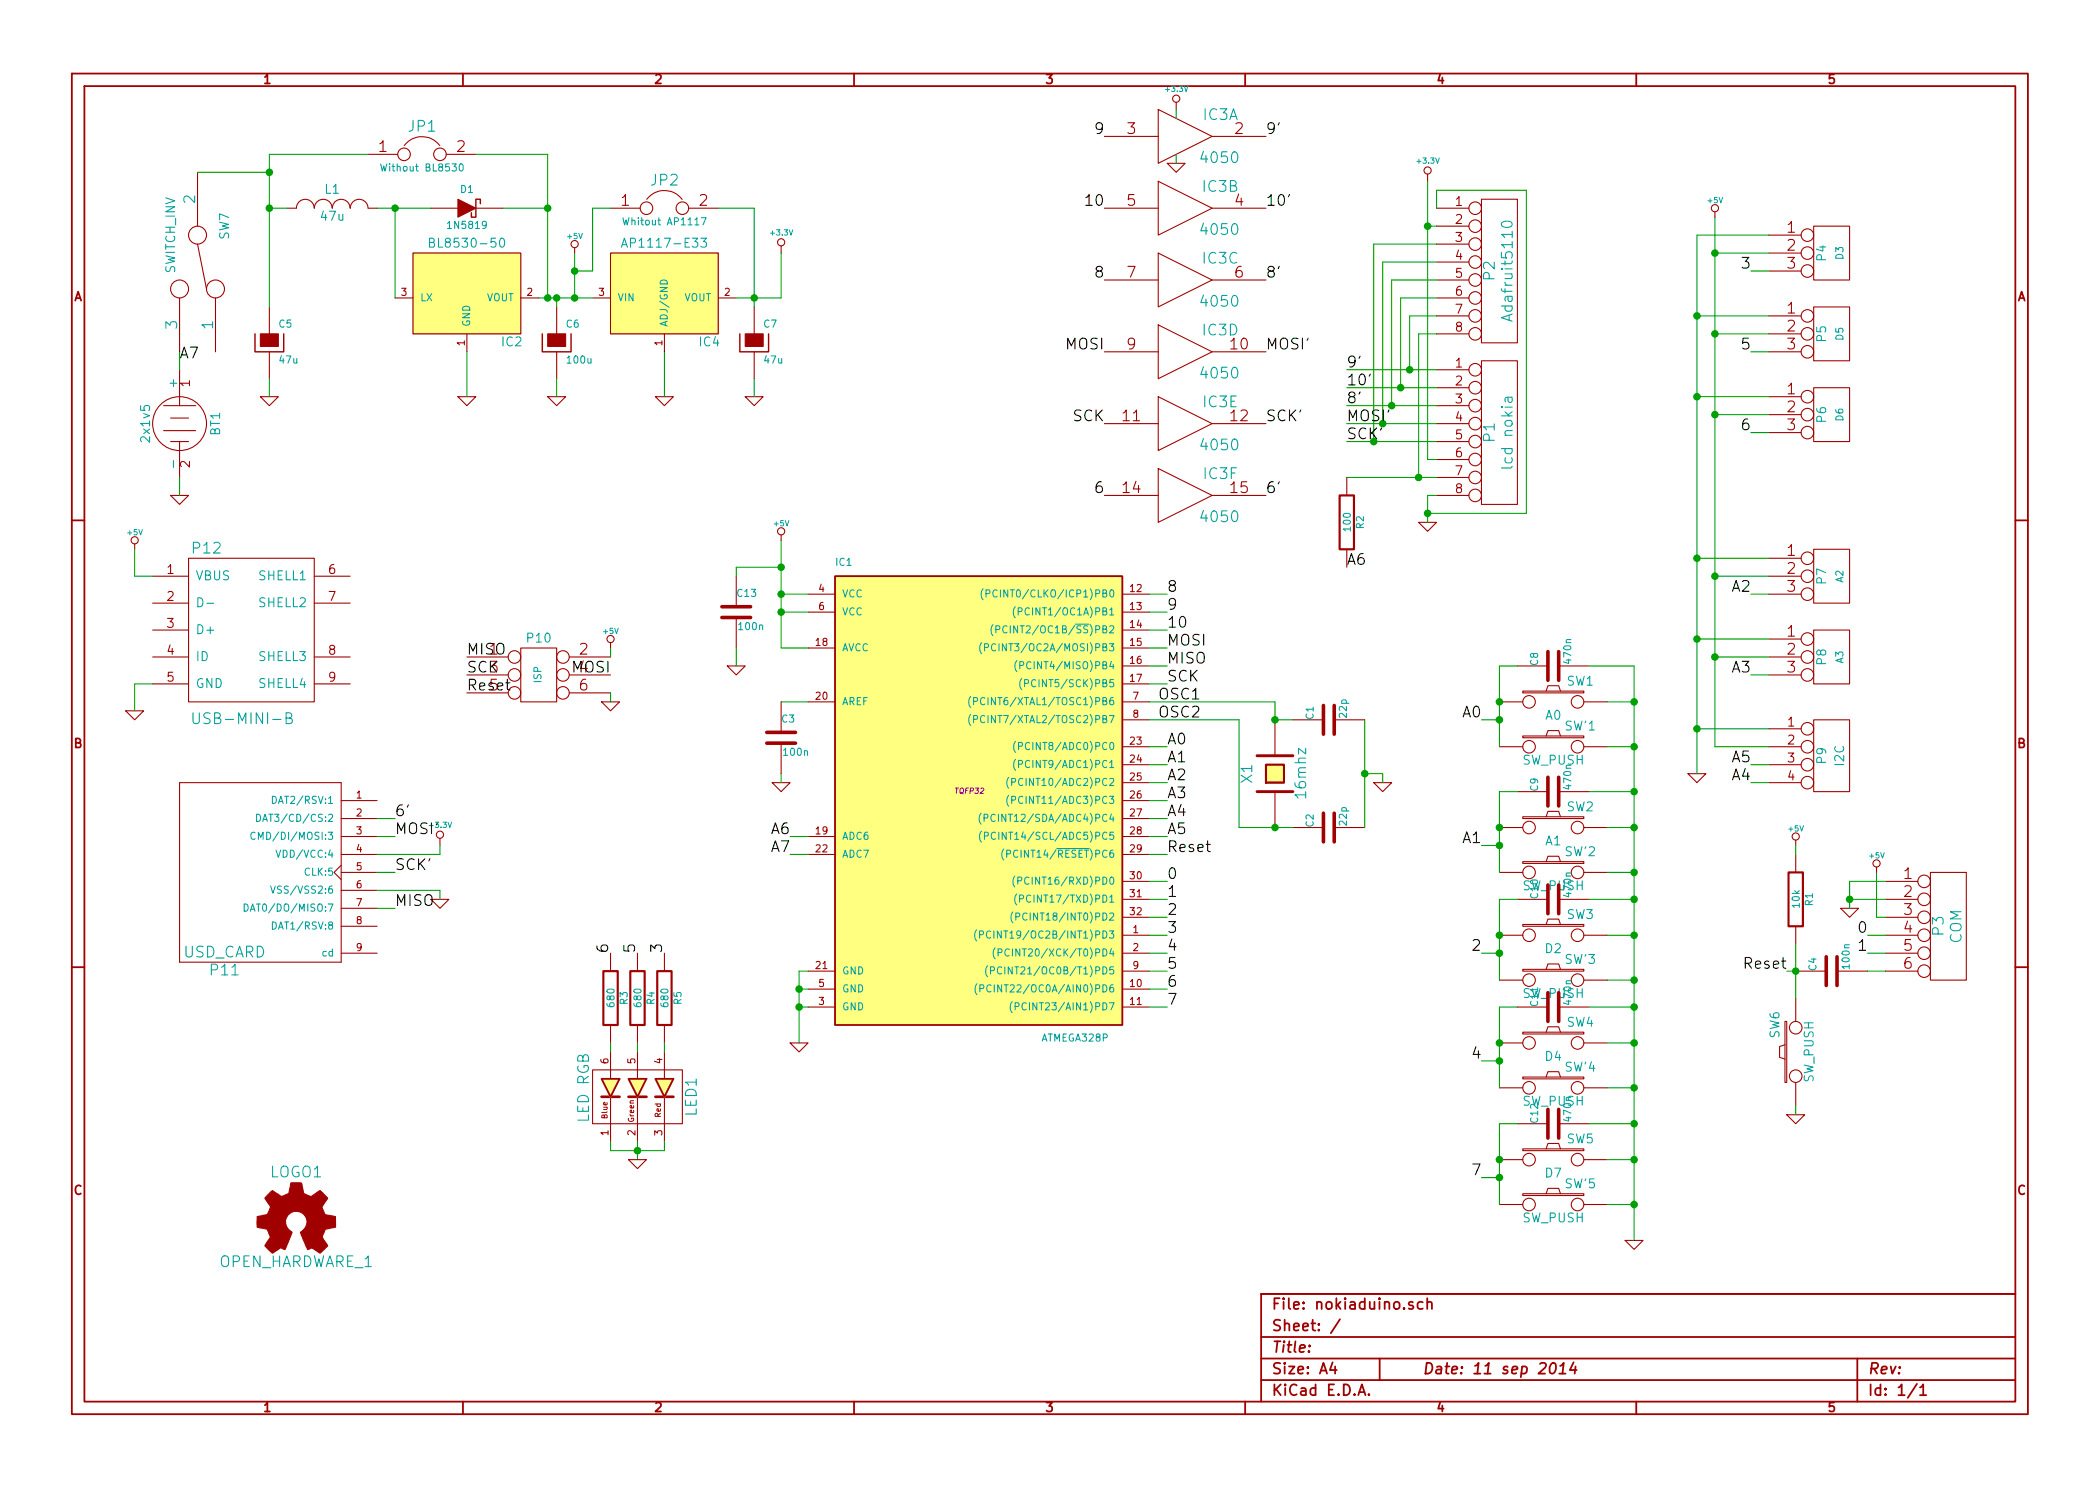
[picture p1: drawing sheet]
EESchema Schematic File Version 2
LIBS:power
LIBS:device
LIBS:transistors
LIBS:conn
LIBS:linear
LIBS:regul
LIBS:74xx
LIBS:cmos4000
LIBS:adc-dac
LIBS:memory
LIBS:xilinx
LIBS:special
LIBS:microcontrollers
LIBS:dsp
LIBS:microchip
LIBS:analog_switches
LIBS:motorola
LIBS:texas
LIBS:intel
LIBS:audio
LIBS:interface
LIBS:digital-audio
LIBS:philips
LIBS:display
LIBS:cypress
LIBS:siliconi
LIBS:opto
LIBS:atmel
LIBS:contrib
LIBS:valves
LIBS:_LaurentPerso
LIBS:logo
LIBS:nokiaduino-cache
EELAYER 27 0
EELAYER END
$Descr A4 11693 8268
encoding utf-8
Sheet 1 1
Title ""
Date "11 sep 2014"
Rev ""
Comp ""
Comment1 ""
Comment2 ""
Comment3 ""
Comment4 ""
$EndDescr
$Comp
L ATMEGA328P-A IC1
U 1 1
P 5400 4400
F 0 "IC1" H 4650 5650 40  0000 L BNN
F 1 "ATMEGA328P" H 5800 3000 40  0000 L BNN
F 2 "TQFP32" H 5400 4400 30  0000 C CIN
F 3 "" H 5400 4400 60  0000 C CNN
	1    5400 4400
	1    0    0    -1  
$EndComp
$Comp
L CONN_8 P1
U 1 1
P 8350 2400
F 0 "P1" V 8300 2400 60  0000 C CNN
F 1 "lcd nokia" V 8400 2400 60  0000 C CNN
F 2 "" H 8350 2400 60  0000 C CNN
F 3 "" H 8350 2400 60  0000 C CNN
	1    8350 2400
	1    0    0    -1  
$EndComp
$Comp
L SW_PUSH SW1
U 1 1
P 8650 3900
F 0 "SW1" H 8800 4010 50  0000 C CNN
F 1 "A0" H 8650 3820 50  0000 C CNN
F 2 "~" H 8650 3900 60  0000 C CNN
F 3 "~" H 8650 3900 60  0000 C CNN
	1    8650 3900
	1    0    0    -1  
$EndComp
$Comp
L SW_PUSH SW2
U 1 1
P 8650 4600
F 0 "SW2" H 8800 4710 50  0000 C CNN
F 1 "A1" H 8650 4520 50  0000 C CNN
F 2 "~" H 8650 4600 60  0000 C CNN
F 3 "~" H 8650 4600 60  0000 C CNN
	1    8650 4600
	1    0    0    -1  
$EndComp
$Comp
L SW_PUSH SW3
U 1 1
P 8650 5200
F 0 "SW3" H 8800 5310 50  0000 C CNN
F 1 "D2" H 8650 5120 50  0000 C CNN
F 2 "~" H 8650 5200 60  0000 C CNN
F 3 "~" H 8650 5200 60  0000 C CNN
	1    8650 5200
	1    0    0    -1  
$EndComp
$Comp
L SW_PUSH SW4
U 1 1
P 8650 5800
F 0 "SW4" H 8800 5910 50  0000 C CNN
F 1 "D4" H 8650 5720 50  0000 C CNN
F 2 "~" H 8650 5800 60  0000 C CNN
F 3 "~" H 8650 5800 60  0000 C CNN
	1    8650 5800
	1    0    0    -1  
$EndComp
$Comp
L SW_PUSH SW5
U 1 1
P 8650 6450
F 0 "SW5" H 8800 6560 50  0000 C CNN
F 1 "D7" H 8650 6370 50  0000 C CNN
F 2 "~" H 8650 6450 60  0000 C CNN
F 3 "~" H 8650 6450 60  0000 C CNN
	1    8650 6450
	1    0    0    -1  
$EndComp
$Comp
L SW_PUSH SW'1
U 1 1
P 8650 4150
F 0 "SW'1" H 8800 4260 50  0000 C CNN
F 1 "SW_PUSH" H 8650 4070 50  0000 C CNN
F 2 "~" H 8650 4150 60  0000 C CNN
F 3 "~" H 8650 4150 60  0000 C CNN
	1    8650 4150
	1    0    0    -1  
$EndComp
$Comp
L SW_PUSH SW'2
U 1 1
P 8650 4850
F 0 "SW'2" H 8800 4960 50  0000 C CNN
F 1 "SW_PUSH" H 8650 4770 50  0000 C CNN
F 2 "~" H 8650 4850 60  0000 C CNN
F 3 "~" H 8650 4850 60  0000 C CNN
	1    8650 4850
	1    0    0    -1  
$EndComp
$Comp
L SW_PUSH SW'3
U 1 1
P 8650 5450
F 0 "SW'3" H 8800 5560 50  0000 C CNN
F 1 "SW_PUSH" H 8650 5370 50  0000 C CNN
F 2 "~" H 8650 5450 60  0000 C CNN
F 3 "~" H 8650 5450 60  0000 C CNN
	1    8650 5450
	1    0    0    -1  
$EndComp
$Comp
L SW_PUSH SW'4
U 1 1
P 8650 6050
F 0 "SW'4" H 8800 6160 50  0000 C CNN
F 1 "SW_PUSH" H 8650 5970 50  0000 C CNN
F 2 "~" H 8650 6050 60  0000 C CNN
F 3 "~" H 8650 6050 60  0000 C CNN
	1    8650 6050
	1    0    0    -1  
$EndComp
$Comp
L SW_PUSH SW'5
U 1 1
P 8650 6700
F 0 "SW'5" H 8800 6810 50  0000 C CNN
F 1 "SW_PUSH" H 8650 6620 50  0000 C CNN
F 2 "~" H 8650 6700 60  0000 C CNN
F 3 "~" H 8650 6700 60  0000 C CNN
	1    8650 6700
	1    0    0    -1  
$EndComp
$Comp
L GND #PWR01
U 1 1
P 4450 5800
F 0 "#PWR01" H 4450 5800 30  0001 C CNN
F 1 "GND" H 4450 5730 30  0001 C CNN
F 2 "" H 4450 5800 60  0000 C CNN
F 3 "" H 4450 5800 60  0000 C CNN
	1    4450 5800
	1    0    0    -1  
$EndComp
$Comp
L GND #PWR02
U 1 1
P 9100 6900
F 0 "#PWR02" H 9100 6900 30  0001 C CNN
F 1 "GND" H 9100 6830 30  0001 C CNN
F 2 "" H 9100 6900 60  0000 C CNN
F 3 "" H 9100 6900 60  0000 C CNN
	1    9100 6900
	1    0    0    -1  
$EndComp
$Comp
L GND #PWR03
U 1 1
P 7950 2900
F 0 "#PWR03" H 7950 2900 30  0001 C CNN
F 1 "GND" H 7950 2830 30  0001 C CNN
F 2 "" H 7950 2900 60  0000 C CNN
F 3 "" H 7950 2900 60  0000 C CNN
	1    7950 2900
	1    0    0    -1  
$EndComp
$Comp
L BL8530 IC2
U 1 1
P 2600 1650
F 0 "IC2" H 2850 1400 50  0000 C CNN
F 1 "BL8530-50" H 2600 1950 50  0000 C CNN
F 2 "~" H 2600 1650 60  0000 C CNN
F 3 "~" H 2600 1650 60  0000 C CNN
	1    2600 1650
	1    0    0    -1  
$EndComp
$Comp
L CRYSTAL X1
U 1 1
P 7100 4300
F 0 "X1" H 7100 4450 60  0000 C CNN
F 1 "16mhz" H 7100 4150 60  0000 C CNN
F 2 "~" H 7100 4300 60  0000 C CNN
F 3 "~" H 7100 4300 60  0000 C CNN
	1    7100 4300
	0    -1   -1   0   
$EndComp
$Comp
L C C1
U 1 1
P 7400 4000
F 0 "C1" H 7400 4100 40  0000 L CNN
F 1 "22p" H 7406 3915 40  0000 L CNN
F 2 "~" H 7438 3850 30  0000 C CNN
F 3 "~" H 7400 4000 60  0000 C CNN
	1    7400 4000
	0    -1   -1   0   
$EndComp
$Comp
L C C2
U 1 1
P 7400 4600
F 0 "C2" H 7400 4700 40  0000 L CNN
F 1 "22p" H 7406 4515 40  0000 L CNN
F 2 "~" H 7438 4450 30  0000 C CNN
F 3 "~" H 7400 4600 60  0000 C CNN
	1    7400 4600
	0    -1   -1   0   
$EndComp
$Comp
L GND #PWR04
U 1 1
P 7700 4350
F 0 "#PWR04" H 7700 4350 30  0001 C CNN
F 1 "GND" H 7700 4280 30  0001 C CNN
F 2 "" H 7700 4350 60  0000 C CNN
F 3 "" H 7700 4350 60  0000 C CNN
	1    7700 4350
	1    0    0    -1  
$EndComp
Text Label 6450 3900 0    60   ~ 0
OSC1
Text Label 6450 4000 0    60   ~ 0
OSC2
Text Label 6500 5000 0    60   ~ 0
1
Text Label 6500 5100 0    60   ~ 0
2
Text Label 6500 5200 0    60   ~ 0
3
Text Label 6500 5300 0    60   ~ 0
4
Text Label 6500 5400 0    60   ~ 0
5
Text Label 6500 5500 0    60   ~ 0
6
Text Label 6500 5600 0    60   ~ 0
7
Text Label 6500 4900 0    60   ~ 0
0
Text Label 6500 4750 0    60   ~ 0
Reset
Text Label 6500 4150 0    60   ~ 0
A0
Text Label 6500 4250 0    60   ~ 0
A1
Text Label 6500 4350 0    60   ~ 0
A2
Text Label 6500 4450 0    60   ~ 0
A3
Text Label 6500 4550 0    60   ~ 0
A4
Text Label 6500 4650 0    60   ~ 0
A5
Text Label 4400 4650 2    60   ~ 0
A6
Text Label 4400 4750 2    60   ~ 0
A7
Text Label 6500 3300 0    60   ~ 0
8
Text Label 6500 3400 0    60   ~ 0
9
Text Label 6500 3600 0    60   ~ 0
MOSI
Text Label 6500 3700 0    60   ~ 0
MISO
Text Label 6500 3800 0    60   ~ 0
SCK
Text Label 6500 3500 0    60   ~ 0
10
$Comp
L CONN_8 P2
U 1 1
P 8350 1500
F 0 "P2" V 8300 1500 60  0000 C CNN
F 1 "Adafruit5110" V 8400 1500 60  0000 C CNN
F 2 "" H 8350 1500 60  0000 C CNN
F 3 "" H 8350 1500 60  0000 C CNN
	1    8350 1500
	1    0    0    -1  
$EndComp
$Comp
L +3.3V #PWR05
U 1 1
P 7950 1000
F 0 "#PWR05" H 7950 960 30  0001 C CNN
F 1 "+3.3V" H 7950 1110 30  0000 C CNN
F 2 "" H 7950 1000 60  0000 C CNN
F 3 "" H 7950 1000 60  0000 C CNN
	1    7950 1000
	1    0    0    -1  
$EndComp
Text Label 8250 4000 2    60   ~ 0
A0
Text Label 8250 4700 2    60   ~ 0
A1
Text Label 8250 5300 2    60   ~ 0
2
Text Label 8250 5900 2    60   ~ 0
4
Text Label 8250 6550 2    60   ~ 0
7
$Comp
L C C3
U 1 1
P 4350 4100
F 0 "C3" H 4350 4200 40  0000 L CNN
F 1 "100n" H 4356 4015 40  0000 L CNN
F 2 "~" H 4388 3950 30  0000 C CNN
F 3 "~" H 4350 4100 60  0000 C CNN
	1    4350 4100
	1    0    0    -1  
$EndComp
$Comp
L GND #PWR06
U 1 1
P 4350 4350
F 0 "#PWR06" H 4350 4350 30  0001 C CNN
F 1 "GND" H 4350 4280 30  0001 C CNN
F 2 "" H 4350 4350 60  0000 C CNN
F 3 "" H 4350 4350 60  0000 C CNN
	1    4350 4350
	1    0    0    -1  
$EndComp
$Comp
L CONN_3 P4
U 1 1
P 10200 1400
F 0 "P4" V 10150 1400 50  0000 C CNN
F 1 "D3" V 10250 1400 40  0000 C CNN
F 2 "" H 10200 1400 60  0000 C CNN
F 3 "" H 10200 1400 60  0000 C CNN
	1    10200 1400
	1    0    0    -1  
$EndComp
$Comp
L CONN_3 P5
U 1 1
P 10200 1850
F 0 "P5" V 10150 1850 50  0000 C CNN
F 1 "D5" V 10250 1850 40  0000 C CNN
F 2 "" H 10200 1850 60  0000 C CNN
F 3 "" H 10200 1850 60  0000 C CNN
	1    10200 1850
	1    0    0    -1  
$EndComp
$Comp
L CONN_3 P6
U 1 1
P 10200 2300
F 0 "P6" V 10150 2300 50  0000 C CNN
F 1 "D6" V 10250 2300 40  0000 C CNN
F 2 "" H 10200 2300 60  0000 C CNN
F 3 "" H 10200 2300 60  0000 C CNN
	1    10200 2300
	1    0    0    -1  
$EndComp
$Comp
L CONN_3 P7
U 1 1
P 10200 3200
F 0 "P7" V 10150 3200 50  0000 C CNN
F 1 "A2" V 10250 3200 40  0000 C CNN
F 2 "" H 10200 3200 60  0000 C CNN
F 3 "" H 10200 3200 60  0000 C CNN
	1    10200 3200
	1    0    0    -1  
$EndComp
$Comp
L CONN_3 P8
U 1 1
P 10200 3650
F 0 "P8" V 10150 3650 50  0000 C CNN
F 1 "A3" V 10250 3650 40  0000 C CNN
F 2 "" H 10200 3650 60  0000 C CNN
F 3 "" H 10200 3650 60  0000 C CNN
	1    10200 3650
	1    0    0    -1  
$EndComp
$Comp
L CONN_4 P9
U 1 1
P 10200 4200
F 0 "P9" V 10150 4200 50  0000 C CNN
F 1 "I2C" V 10250 4200 50  0000 C CNN
F 2 "" H 10200 4200 60  0000 C CNN
F 3 "" H 10200 4200 60  0000 C CNN
	1    10200 4200
	1    0    0    -1  
$EndComp
$Comp
L CONN_6 P3
U 1 1
P 10850 5150
F 0 "P3" V 10800 5150 60  0000 C CNN
F 1 "COM" V 10900 5150 60  0000 C CNN
F 2 "" H 10850 5150 60  0000 C CNN
F 3 "" H 10850 5150 60  0000 C CNN
	1    10850 5150
	1    0    0    -1  
$EndComp
Text Label 9750 4250 2    60   ~ 0
A5
Text Label 9750 4350 2    60   ~ 0
A4
$Comp
L GND #PWR07
U 1 1
P 10300 5050
F 0 "#PWR07" H 10300 5050 30  0001 C CNN
F 1 "GND" H 10300 4980 30  0001 C CNN
F 2 "" H 10300 5050 60  0000 C CNN
F 3 "" H 10300 5050 60  0000 C CNN
	1    10300 5050
	1    0    0    -1  
$EndComp
Text Label 10400 5200 2    60   ~ 0
0
Text Label 10400 5300 2    60   ~ 0
1
$Comp
L C C4
U 1 1
P 10200 5400
F 0 "C4" H 10200 5500 40  0000 L CNN
F 1 "100n" H 10206 5315 40  0000 L CNN
F 2 "~" H 10238 5250 30  0000 C CNN
F 3 "~" H 10200 5400 60  0000 C CNN
	1    10200 5400
	0    -1   -1   0   
$EndComp
Text Label 9950 5400 2    60   ~ 0
Reset
Text Label 9750 1500 2    60   ~ 0
3
Text Label 9750 1950 2    60   ~ 0
5
Text Label 9750 2400 2    60   ~ 0
6
Text Label 9750 3300 2    60   ~ 0
A2
Text Label 9750 3750 2    60   ~ 0
A3
$Comp
L GND #PWR08
U 1 1
P 9450 4300
F 0 "#PWR08" H 9450 4300 30  0001 C CNN
F 1 "GND" H 9450 4230 30  0001 C CNN
F 2 "" H 9450 4300 60  0000 C CNN
F 3 "" H 9450 4300 60  0000 C CNN
	1    9450 4300
	1    0    0    -1  
$EndComp
Wire Wire Line
	8950 3900 9100 3900
Wire Wire Line
	9100 3700 9100 6900
Wire Wire Line
	8950 6700 9100 6700
Connection ~ 9100 6700
Wire Wire Line
	8950 6450 9100 6450
Connection ~ 9100 6450
Wire Wire Line
	8950 6050 9100 6050
Connection ~ 9100 6050
Wire Wire Line
	8950 5800 9100 5800
Connection ~ 9100 5800
Wire Wire Line
	8950 5450 9100 5450
Connection ~ 9100 5450
Wire Wire Line
	8950 5200 9100 5200
Connection ~ 9100 5200
Wire Wire Line
	8950 4850 9100 4850
Connection ~ 9100 4850
Wire Wire Line
	8950 4600 9100 4600
Connection ~ 9100 4600
Wire Wire Line
	8950 4150 9100 4150
Connection ~ 9100 4150
Wire Wire Line
	8350 3700 8350 4150
Wire Wire Line
	8350 4400 8350 4850
Wire Wire Line
	8350 5000 8350 5450
Wire Wire Line
	8350 5600 8350 6050
Wire Wire Line
	8350 6250 8350 6700
Wire Wire Line
	8250 4000 8350 4000
Connection ~ 8350 4000
Wire Wire Line
	8250 4700 8350 4700
Connection ~ 8350 4700
Wire Wire Line
	8350 5300 8250 5300
Connection ~ 8350 5300
Wire Wire Line
	8350 5900 8250 5900
Connection ~ 8350 5900
Wire Wire Line
	8350 6550 8250 6550
Connection ~ 8350 6550
Wire Wire Line
	8000 2750 7950 2750
Wire Wire Line
	7950 2750 7950 2900
Wire Wire Line
	4450 5600 4500 5600
Wire Wire Line
	4450 5400 4450 5800
Wire Wire Line
	7200 4000 7100 4000
Wire Wire Line
	7100 4000 7100 3900
Wire Wire Line
	6400 4000 6900 4000
Wire Wire Line
	6900 4000 6900 4600
Wire Wire Line
	6900 4600 7200 4600
Connection ~ 7100 4600
Wire Wire Line
	7600 4000 7600 4600
Wire Wire Line
	7700 4350 7700 4300
Wire Wire Line
	7700 4300 7600 4300
Connection ~ 7600 4300
Wire Wire Line
	7100 3900 6400 3900
Wire Wire Line
	6400 4900 6500 4900
Wire Wire Line
	6400 5000 6500 5000
Wire Wire Line
	6400 5100 6500 5100
Wire Wire Line
	6400 5200 6500 5200
Wire Wire Line
	6400 5300 6500 5300
Wire Wire Line
	6400 5400 6500 5400
Wire Wire Line
	6400 5500 6500 5500
Wire Wire Line
	6400 5600 6500 5600
Wire Wire Line
	6400 4150 6500 4150
Wire Wire Line
	6400 4250 6500 4250
Wire Wire Line
	6400 4350 6500 4350
Wire Wire Line
	6400 4450 6500 4450
Wire Wire Line
	6400 4550 6500 4550
Wire Wire Line
	6400 4650 6500 4650
Wire Wire Line
	4500 4650 4400 4650
Wire Wire Line
	4500 4750 4400 4750
Wire Wire Line
	6400 4750 6500 4750
Wire Wire Line
	4450 5400 4500 5400
Connection ~ 4450 5600
Wire Wire Line
	4500 5500 4450 5500
Connection ~ 4450 5500
Wire Wire Line
	6400 3300 6500 3300
Wire Wire Line
	6400 3400 6500 3400
Wire Wire Line
	6400 3500 6500 3500
Wire Wire Line
	6400 3600 6500 3600
Wire Wire Line
	6400 3700 6500 3700
Wire Wire Line
	6400 3800 6500 3800
Wire Wire Line
	7950 2550 8000 2550
Wire Wire Line
	7950 1000 7950 2550
Wire Wire Line
	8000 1150 8000 1050
Wire Wire Line
	8000 1050 8500 1050
Wire Wire Line
	8500 1050 8500 2850
Wire Wire Line
	8500 2850 7950 2850
Connection ~ 7950 2850
Wire Wire Line
	8000 1250 7950 1250
Connection ~ 7950 1250
Wire Wire Line
	7500 2650 8000 2650
Wire Wire Line
	7900 2650 7900 1850
Wire Wire Line
	7900 1850 8000 1850
Wire Wire Line
	8000 1750 7850 1750
Wire Wire Line
	7850 1750 7850 2050
Wire Wire Line
	7500 2050 8000 2050
Wire Wire Line
	8000 1650 7800 1650
Wire Wire Line
	7800 1650 7800 2150
Wire Wire Line
	7500 2150 8000 2150
Wire Wire Line
	8000 1550 7750 1550
Wire Wire Line
	7750 1550 7750 2250
Wire Wire Line
	7500 2250 8000 2250
Wire Wire Line
	8000 1450 7700 1450
Wire Wire Line
	7700 1450 7700 2350
Wire Wire Line
	7500 2350 8000 2350
Wire Wire Line
	8000 1350 7650 1350
Wire Wire Line
	7650 1350 7650 2450
Wire Wire Line
	7500 2450 8000 2450
Connection ~ 7850 2050
Connection ~ 7800 2150
Connection ~ 7750 2250
Connection ~ 7700 2350
Connection ~ 7650 2450
Wire Wire Line
	4350 3600 4500 3600
Wire Wire Line
	4350 3000 4350 3600
Wire Wire Line
	4500 3400 4350 3400
Connection ~ 4350 3400
Wire Wire Line
	4500 3300 4350 3300
Connection ~ 4350 3300
Wire Wire Line
	4350 3900 4500 3900
Wire Wire Line
	4350 4300 4350 4350
Connection ~ 7100 4000
Wire Wire Line
	9850 4250 9750 4250
Wire Wire Line
	9850 4350 9750 4350
Wire Wire Line
	10300 4900 10300 5050
Wire Wire Line
	10300 4900 10500 4900
Wire Wire Line
	10500 5000 10300 5000
Connection ~ 10300 5000
Wire Wire Line
	10500 5100 10450 5100
Wire Wire Line
	10450 5100 10450 4850
Wire Wire Line
	10500 5200 10400 5200
Wire Wire Line
	10500 5300 10400 5300
Wire Wire Line
	9850 3750 9750 3750
Wire Wire Line
	9850 3300 9750 3300
Wire Wire Line
	9850 2400 9750 2400
Wire Wire Line
	9850 1950 9750 1950
Wire Wire Line
	9850 1500 9750 1500
Wire Wire Line
	9550 1200 9550 4150
Wire Wire Line
	9550 4150 9850 4150
Wire Wire Line
	9850 1400 9550 1400
Connection ~ 9550 1400
Wire Wire Line
	9850 1850 9550 1850
Connection ~ 9550 1850
Wire Wire Line
	9850 2300 9550 2300
Connection ~ 9550 2300
Wire Wire Line
	9850 3200 9550 3200
Connection ~ 9550 3200
Wire Wire Line
	9850 3650 9550 3650
Connection ~ 9550 3650
Wire Wire Line
	9450 1300 9450 4300
Wire Wire Line
	9450 1300 9850 1300
Wire Wire Line
	9850 1750 9450 1750
Connection ~ 9450 1750
Wire Wire Line
	9850 2200 9450 2200
Connection ~ 9450 2200
Wire Wire Line
	9850 3100 9450 3100
Connection ~ 9450 3100
Wire Wire Line
	9850 3550 9450 3550
Connection ~ 9450 3550
Wire Wire Line
	9850 4050 9450 4050
Connection ~ 9450 4050
Connection ~ 7900 2650
Text Label 7500 3150 0    60   ~ 0
A6
Text Label 7500 2450 0    60   ~ 0
SCK'
$Comp
L 4050 IC3
U 3 1
P 6600 1550
F 0 "IC3" H 6795 1665 60  0000 C CNN
F 1 "4050" H 6790 1425 60  0000 C CNN
F 2 "" H 6600 1550 60  0000 C CNN
F 3 "" H 6600 1550 60  0000 C CNN
	3    6600 1550
	1    0    0    -1  
$EndComp
$Comp
L 4050 IC3
U 2 1
P 6600 1150
F 0 "IC3" H 6795 1265 60  0000 C CNN
F 1 "4050" H 6790 1025 60  0000 C CNN
F 2 "" H 6600 1150 60  0000 C CNN
F 3 "" H 6600 1150 60  0000 C CNN
	2    6600 1150
	1    0    0    -1  
$EndComp
$Comp
L 4050 IC3
U 4 1
P 6600 1950
F 0 "IC3" H 6795 2065 60  0000 C CNN
F 1 "4050" H 6790 1825 60  0000 C CNN
F 2 "" H 6600 1950 60  0000 C CNN
F 3 "" H 6600 1950 60  0000 C CNN
	4    6600 1950
	1    0    0    -1  
$EndComp
$Comp
L 4050 IC3
U 1 1
P 6600 750
F 0 "IC3" H 6795 865 60  0000 C CNN
F 1 "4050" H 6790 625 60  0000 C CNN
F 2 "" H 6600 750 60  0000 C CNN
F 3 "" H 6600 750 60  0000 C CNN
	1    6600 750 
	1    0    0    -1  
$EndComp
$Comp
L 4050 IC3
U 5 1
P 6600 2350
F 0 "IC3" H 6795 2465 60  0000 C CNN
F 1 "4050" H 6790 2225 60  0000 C CNN
F 2 "" H 6600 2350 60  0000 C CNN
F 3 "" H 6600 2350 60  0000 C CNN
	5    6600 2350
	1    0    0    -1  
$EndComp
$Comp
L 4050 IC3
U 6 1
P 6600 2750
F 0 "IC3" H 6795 2865 60  0000 C CNN
F 1 "4050" H 6790 2625 60  0000 C CNN
F 2 "" H 6600 2750 60  0000 C CNN
F 3 "" H 6600 2750 60  0000 C CNN
	6    6600 2750
	1    0    0    -1  
$EndComp
Text Label 7500 2350 0    60   ~ 0
MOSI'
Text Label 7500 2250 0    60   ~ 0
8'
Text Label 7500 2150 0    60   ~ 0
10'
Text Label 7500 2050 0    60   ~ 0
9'
Text Label 7050 750  0    60   ~ 0
9'
Text Label 7050 1150 0    60   ~ 0
10'
Text Label 7050 1550 0    60   ~ 0
8'
Text Label 7050 1950 0    60   ~ 0
MOSI'
Text Label 7050 2350 0    60   ~ 0
SCK'
Text Label 6150 2350 2    60   ~ 0
SCK
Text Label 6150 1950 2    60   ~ 0
MOSI
Text Label 6150 1550 2    60   ~ 0
8
Text Label 6150 1150 2    60   ~ 0
10
Text Label 6150 750  2    60   ~ 0
9
$Comp
L BATTERY BT1
U 1 1
P 1000 2350
F 0 "BT1" H 1000 2550 50  0000 C CNN
F 1 "2x1v5" H 1000 2160 50  0000 C CNN
F 2 "~" H 1000 2350 60  0000 C CNN
F 3 "~" H 1000 2350 60  0000 C CNN
	1    1000 2350
	0    1    1    0   
$EndComp
$Comp
L GND #PWR09
U 1 1
P 1000 2750
F 0 "#PWR09" H 1000 2750 30  0001 C CNN
F 1 "GND" H 1000 2680 30  0001 C CNN
F 2 "" H 1000 2750 60  0000 C CNN
F 3 "" H 1000 2750 60  0000 C CNN
	1    1000 2750
	1    0    0    -1  
$EndComp
Wire Wire Line
	1000 2650 1000 2750
$Comp
L SWITCH_INV SW7
U 1 1
P 1100 1450
F 0 "SW7" H 900 1600 50  0000 C CNN
F 1 "SWITCH_INV" H 950 1300 50  0000 C CNN
F 2 "~" H 1100 1450 60  0000 C CNN
F 3 "~" H 1100 1450 60  0000 C CNN
	1    1100 1450
	0    1    1    0   
$EndComp
Wire Wire Line
	1000 1950 1000 2050
$Comp
L AP1117 IC4
U 1 1
P 3700 1650
F 0 "IC4" H 3950 1400 50  0000 C CNN
F 1 "AP1117-E33" H 3700 1950 50  0000 C CNN
F 2 "~" H 3700 1650 60  0000 C CNN
F 3 "~" H 3700 1650 60  0000 C CNN
	1    3700 1650
	1    0    0    -1  
$EndComp
$Comp
L CONN_3X2 P10
U 1 1
P 3000 3800
F 0 "P10" H 3000 4050 50  0000 C CNN
F 1 "ISP" V 3000 3850 40  0000 C CNN
F 2 "" H 3000 3800 60  0000 C CNN
F 3 "" H 3000 3800 60  0000 C CNN
	1    3000 3800
	1    0    0    -1  
$EndComp
$Comp
L GND #PWR010
U 1 1
P 3400 3900
F 0 "#PWR010" H 3400 3900 30  0001 C CNN
F 1 "GND" H 3400 3830 30  0001 C CNN
F 2 "" H 3400 3900 60  0000 C CNN
F 3 "" H 3400 3900 60  0000 C CNN
	1    3400 3900
	1    0    0    -1  
$EndComp
Wire Wire Line
	3400 3850 3400 3900
Wire Wire Line
	3400 3650 3400 3600
Text Label 3400 3750 2    60   ~ 0
MOSI
Text Label 2600 3650 0    60   ~ 0
MISO
Text Label 2600 3750 0    60   ~ 0
SCK
Text Label 2600 3850 0    60   ~ 0
Reset
Text Label 1000 2000 0    60   ~ 0
A7
$Comp
L DIODESCH D1
U 1 1
P 2600 1150
F 0 "D1" H 2600 1250 40  0000 C CNN
F 1 "1N5819" H 2600 1050 40  0000 C CNN
F 2 "~" H 2600 1150 60  0000 C CNN
F 3 "~" H 2600 1150 60  0000 C CNN
	1    2600 1150
	1    0    0    -1  
$EndComp
$Comp
L INDUCTOR_SMALL L1
U 1 1
P 1850 1150
F 0 "L1" H 1850 1250 50  0000 C CNN
F 1 "47u" H 1850 1100 50  0000 C CNN
F 2 "~" H 1850 1150 60  0000 C CNN
F 3 "~" H 1850 1150 60  0000 C CNN
	1    1850 1150
	1    0    0    -1  
$EndComp
$Comp
L CP C5
U 1 1
P 1500 1900
F 0 "C5" H 1550 2000 40  0000 L CNN
F 1 "47u" H 1550 1800 40  0000 L CNN
F 2 "~" H 1600 1750 30  0000 C CNN
F 3 "~" H 1500 1900 300 0000 C CNN
	1    1500 1900
	1    0    0    -1  
$EndComp
$Comp
L CP C6
U 1 1
P 3100 1900
F 0 "C6" H 3150 2000 40  0000 L CNN
F 1 "100u" H 3150 1800 40  0000 L CNN
F 2 "~" H 3200 1750 30  0000 C CNN
F 3 "~" H 3100 1900 300 0000 C CNN
	1    3100 1900
	1    0    0    -1  
$EndComp
$Comp
L +3.3V #PWR011
U 1 1
P 4350 1400
F 0 "#PWR011" H 4350 1360 30  0001 C CNN
F 1 "+3.3V" H 4350 1510 30  0000 C CNN
F 2 "" H 4350 1400 60  0000 C CNN
F 3 "" H 4350 1400 60  0000 C CNN
	1    4350 1400
	1    0    0    -1  
$EndComp
$Comp
L GND #PWR012
U 1 1
P 1500 2200
F 0 "#PWR012" H 1500 2200 30  0001 C CNN
F 1 "GND" H 1500 2130 30  0001 C CNN
F 2 "" H 1500 2200 60  0000 C CNN
F 3 "" H 1500 2200 60  0000 C CNN
	1    1500 2200
	1    0    0    -1  
$EndComp
$Comp
L GND #PWR013
U 1 1
P 3100 2200
F 0 "#PWR013" H 3100 2200 30  0001 C CNN
F 1 "GND" H 3100 2130 30  0001 C CNN
F 2 "" H 3100 2200 60  0000 C CNN
F 3 "" H 3100 2200 60  0000 C CNN
	1    3100 2200
	1    0    0    -1  
$EndComp
$Comp
L GND #PWR014
U 1 1
P 2600 2200
F 0 "#PWR014" H 2600 2200 30  0001 C CNN
F 1 "GND" H 2600 2130 30  0001 C CNN
F 2 "" H 2600 2200 60  0000 C CNN
F 3 "" H 2600 2200 60  0000 C CNN
	1    2600 2200
	1    0    0    -1  
$EndComp
$Comp
L GND #PWR015
U 1 1
P 3700 2200
F 0 "#PWR015" H 3700 2200 30  0001 C CNN
F 1 "GND" H 3700 2130 30  0001 C CNN
F 2 "" H 3700 2200 60  0000 C CNN
F 3 "" H 3700 2200 60  0000 C CNN
	1    3700 2200
	1    0    0    -1  
$EndComp
$Comp
L GND #PWR016
U 1 1
P 4200 2200
F 0 "#PWR016" H 4200 2200 30  0001 C CNN
F 1 "GND" H 4200 2130 30  0001 C CNN
F 2 "" H 4200 2200 60  0000 C CNN
F 3 "" H 4200 2200 60  0000 C CNN
	1    4200 2200
	1    0    0    -1  
$EndComp
$Comp
L CP C7
U 1 1
P 4200 1900
F 0 "C7" H 4250 2000 40  0000 L CNN
F 1 "47u" H 4250 1800 40  0000 L CNN
F 2 "~" H 4300 1750 30  0000 C CNN
F 3 "~" H 4200 1900 300 0000 C CNN
	1    4200 1900
	1    0    0    -1  
$EndComp
Wire Wire Line
	2100 1150 2400 1150
Wire Wire Line
	2200 1650 2200 1150
Connection ~ 2200 1150
Wire Wire Line
	2800 1150 3050 1150
Wire Wire Line
	3050 850  3050 1650
Wire Wire Line
	3000 1650 3300 1650
Connection ~ 3050 1650
Wire Wire Line
	3100 1700 3100 1650
Connection ~ 3100 1650
Wire Wire Line
	3200 1400 3200 1650
Connection ~ 3200 1650
Wire Wire Line
	4100 1650 4350 1650
Wire Wire Line
	4350 1650 4350 1400
Wire Wire Line
	4200 1150 4200 1700
Connection ~ 4200 1650
Wire Wire Line
	4200 2100 4200 2200
Wire Wire Line
	3700 1950 3700 2200
Wire Wire Line
	3100 2100 3100 2200
Wire Wire Line
	2600 1950 2600 2200
Wire Wire Line
	1500 2100 1500 2200
Wire Wire Line
	1500 850  1500 1700
Wire Wire Line
	1500 1150 1600 1150
Wire Wire Line
	1500 950  1100 950 
Connection ~ 1500 1150
Wire Wire Line
	10400 5400 10500 5400
$Comp
L +3.3V #PWR017
U 1 1
P 6550 600
F 0 "#PWR017" H 6550 560 30  0001 C CNN
F 1 "+3.3V" H 6550 710 30  0000 C CNN
F 2 "" H 6550 600 60  0000 C CNN
F 3 "" H 6550 600 60  0000 C CNN
	1    6550 600 
	1    0    0    -1  
$EndComp
$Comp
L GND #PWR018
U 1 1
P 6550 900
F 0 "#PWR018" H 6550 900 30  0001 C CNN
F 1 "GND" H 6550 830 30  0001 C CNN
F 2 "" H 6550 900 60  0000 C CNN
F 3 "" H 6550 900 60  0000 C CNN
	1    6550 900 
	1    0    0    -1  
$EndComp
Wire Wire Line
	6550 850  6550 900 
Wire Wire Line
	6550 650  6550 600 
$Comp
L +5V #PWR019
U 1 1
P 3200 1400
F 0 "#PWR019" H 3200 1490 20  0001 C CNN
F 1 "+5V" H 3200 1490 30  0000 C CNN
F 2 "" H 3200 1400 60  0000 C CNN
F 3 "" H 3200 1400 60  0000 C CNN
	1    3200 1400
	1    0    0    -1  
$EndComp
$Comp
L +5V #PWR020
U 1 1
P 9550 1200
F 0 "#PWR020" H 9550 1290 20  0001 C CNN
F 1 "+5V" H 9550 1290 30  0000 C CNN
F 2 "" H 9550 1200 60  0000 C CNN
F 3 "" H 9550 1200 60  0000 C CNN
	1    9550 1200
	1    0    0    -1  
$EndComp
$Comp
L +5V #PWR021
U 1 1
P 10450 4850
F 0 "#PWR021" H 10450 4940 20  0001 C CNN
F 1 "+5V" H 10450 4940 30  0000 C CNN
F 2 "" H 10450 4850 60  0000 C CNN
F 3 "" H 10450 4850 60  0000 C CNN
	1    10450 4850
	1    0    0    -1  
$EndComp
$Comp
L +5V #PWR022
U 1 1
P 3400 3600
F 0 "#PWR022" H 3400 3690 20  0001 C CNN
F 1 "+5V" H 3400 3690 30  0000 C CNN
F 2 "" H 3400 3600 60  0000 C CNN
F 3 "" H 3400 3600 60  0000 C CNN
	1    3400 3600
	1    0    0    -1  
$EndComp
$Comp
L +5V #PWR023
U 1 1
P 4350 3000
F 0 "#PWR023" H 4350 3090 20  0001 C CNN
F 1 "+5V" H 4350 3090 30  0000 C CNN
F 2 "" H 4350 3000 60  0000 C CNN
F 3 "" H 4350 3000 60  0000 C CNN
	1    4350 3000
	1    0    0    -1  
$EndComp
$Comp
L SW_PUSH SW6
U 1 1
P 10000 5850
F 0 "SW6" H 10150 5960 50  0000 C CNN
F 1 "SW_PUSH" H 10000 5770 50  0000 C CNN
F 2 "~" H 10000 5850 60  0000 C CNN
F 3 "~" H 10000 5850 60  0000 C CNN
	1    10000 5850
	0    -1   -1   0   
$EndComp
$Comp
L R R1
U 1 1
P 10000 5000
F 0 "R1" V 10080 5000 40  0000 C CNN
F 1 "10k" V 10007 5001 40  0000 C CNN
F 2 "~" V 9930 5000 30  0000 C CNN
F 3 "~" H 10000 5000 30  0000 C CNN
	1    10000 5000
	1    0    0    -1  
$EndComp
$Comp
L +5V #PWR024
U 1 1
P 10000 4700
F 0 "#PWR024" H 10000 4790 20  0001 C CNN
F 1 "+5V" H 10000 4790 30  0000 C CNN
F 2 "" H 10000 4700 60  0000 C CNN
F 3 "" H 10000 4700 60  0000 C CNN
	1    10000 4700
	1    0    0    -1  
$EndComp
$Comp
L GND #PWR025
U 1 1
P 10000 6200
F 0 "#PWR025" H 10000 6200 30  0001 C CNN
F 1 "GND" H 10000 6130 30  0001 C CNN
F 2 "" H 10000 6200 60  0000 C CNN
F 3 "" H 10000 6200 60  0000 C CNN
	1    10000 6200
	1    0    0    -1  
$EndComp
Wire Wire Line
	10000 5250 10000 5550
Connection ~ 10000 5400
Wire Wire Line
	10000 5400 9950 5400
Wire Wire Line
	10000 6150 10000 6200
Wire Wire Line
	10000 4750 10000 4700
$Comp
L USD_CARD P11
U 1 1
P 1700 5350
F 0 "P11" H 1250 5300 60  0000 C CNN
F 1 "USD_CARD" H 1250 5400 60  0000 C CNN
F 2 "" H 1700 5350 60  0000 C CNN
F 3 "" H 1700 5350 60  0000 C CNN
	1    1700 5350
	1    0    0    -1  
$EndComp
Wire Wire Line
	2100 4650 2200 4650
$Comp
L +3.3V #PWR026
U 1 1
P 2450 4700
F 0 "#PWR026" H 2450 4660 30  0001 C CNN
F 1 "+3.3V" H 2450 4810 30  0000 C CNN
F 2 "" H 2450 4700 60  0000 C CNN
F 3 "" H 2450 4700 60  0000 C CNN
	1    2450 4700
	1    0    0    -1  
$EndComp
$Comp
L GND #PWR027
U 1 1
P 2450 5000
F 0 "#PWR027" H 2450 5000 30  0001 C CNN
F 1 "GND" H 2450 4930 30  0001 C CNN
F 2 "" H 2450 5000 60  0000 C CNN
F 3 "" H 2450 5000 60  0000 C CNN
	1    2450 5000
	1    0    0    -1  
$EndComp
Wire Wire Line
	2100 4750 2450 4750
Wire Wire Line
	2450 4750 2450 4700
Wire Wire Line
	2100 4950 2450 4950
Wire Wire Line
	2450 4950 2450 5000
Wire Wire Line
	2100 4850 2200 4850
Wire Wire Line
	2100 5050 2200 5050
Text Label 2200 4650 0    60   ~ 0
MOSI'
Text Label 2200 4850 0    60   ~ 0
SCK'
Text Label 2200 5050 0    60   ~ 0
MISO
Wire Wire Line
	2100 4550 2200 4550
Text Label 2200 4550 0    60   ~ 0
6'
Text Label 7050 2750 0    60   ~ 0
6'
Text Label 6150 2750 2    60   ~ 0
6
$Comp
L R R2
U 1 1
P 7500 2900
F 0 "R2" V 7580 2900 40  0000 C CNN
F 1 "100" V 7507 2901 40  0000 C CNN
F 2 "~" V 7430 2900 30  0000 C CNN
F 3 "~" H 7500 2900 30  0000 C CNN
	1    7500 2900
	1    0    0    -1  
$EndComp
$Comp
L OPEN_HARDWARE_1 LOGO1
U 1 1
P 1650 6800
F 0 "LOGO1" H 1650 7075 60  0000 C CNN
F 1 "OPEN_HARDWARE_1" H 1650 6575 60  0000 C CNN
F 2 "" H 1650 6800 60  0000 C CNN
F 3 "" H 1650 6800 60  0000 C CNN
	1    1650 6800
	1    0    0    -1  
$EndComp
$Comp
L ASMT-YTC2-0AA02 LED1
U 1 1
P 3550 6100
F 0 "LED1" H 3550 6400 60  0000 C CNN
F 1 "LED RGB" H 3500 5800 60  0000 C CNN
F 2 "" H 3550 6100 60  0000 C CNN
F 3 "" H 3550 6100 60  0000 C CNN
	1    3550 6100
	0    1    1    0   
$EndComp
$Comp
L R R3
U 1 1
P 3400 5550
F 0 "R3" V 3480 5550 40  0000 C CNN
F 1 "680" V 3407 5551 40  0000 C CNN
F 2 "~" V 3330 5550 30  0000 C CNN
F 3 "~" H 3400 5550 30  0000 C CNN
	1    3400 5550
	1    0    0    -1  
$EndComp
$Comp
L R R4
U 1 1
P 3550 5550
F 0 "R4" V 3630 5550 40  0000 C CNN
F 1 "680" V 3557 5551 40  0000 C CNN
F 2 "~" V 3480 5550 30  0000 C CNN
F 3 "~" H 3550 5550 30  0000 C CNN
	1    3550 5550
	1    0    0    -1  
$EndComp
$Comp
L R R5
U 1 1
P 3700 5550
F 0 "R5" V 3780 5550 40  0000 C CNN
F 1 "680" V 3707 5551 40  0000 C CNN
F 2 "~" V 3630 5550 30  0000 C CNN
F 3 "~" H 3700 5550 30  0000 C CNN
	1    3700 5550
	1    0    0    -1  
$EndComp
Wire Wire Line
	3550 5850 3550 5800
Wire Wire Line
	3700 5850 3700 5800
Wire Wire Line
	3400 5800 3400 5850
Wire Wire Line
	3400 6350 3400 6400
Wire Wire Line
	3400 6400 3700 6400
Wire Wire Line
	3700 6400 3700 6350
Wire Wire Line
	3550 6350 3550 6450
Connection ~ 3550 6400
$Comp
L GND #PWR028
U 1 1
P 3550 6450
F 0 "#PWR028" H 3550 6450 30  0001 C CNN
F 1 "GND" H 3550 6380 30  0001 C CNN
F 2 "" H 3550 6450 60  0000 C CNN
F 3 "" H 3550 6450 60  0000 C CNN
	1    3550 6450
	1    0    0    -1  
$EndComp
Text Label 3700 5300 1    60   ~ 0
3
Text Label 3550 5300 1    60   ~ 0
5
Text Label 3400 5300 1    60   ~ 0
6
$Comp
L C C8
U 1 1
P 8650 3700
F 0 "C8" H 8650 3800 40  0000 L CNN
F 1 "470n" H 8656 3615 40  0000 L CNN
F 2 "~" H 8688 3550 30  0000 C CNN
F 3 "~" H 8650 3700 60  0000 C CNN
	1    8650 3700
	0    -1   -1   0   
$EndComp
$Comp
L C C9
U 1 1
P 8650 4400
F 0 "C9" H 8650 4500 40  0000 L CNN
F 1 "470n" H 8656 4315 40  0000 L CNN
F 2 "~" H 8688 4250 30  0000 C CNN
F 3 "~" H 8650 4400 60  0000 C CNN
	1    8650 4400
	0    -1   -1   0   
$EndComp
$Comp
L C C10
U 1 1
P 8650 5000
F 0 "C10" H 8650 5100 40  0000 L CNN
F 1 "470n" H 8656 4915 40  0000 L CNN
F 2 "~" H 8688 4850 30  0000 C CNN
F 3 "~" H 8650 5000 60  0000 C CNN
	1    8650 5000
	0    -1   -1   0   
$EndComp
$Comp
L C C11
U 1 1
P 8650 5600
F 0 "C11" H 8650 5700 40  0000 L CNN
F 1 "470n" H 8656 5515 40  0000 L CNN
F 2 "~" H 8688 5450 30  0000 C CNN
F 3 "~" H 8650 5600 60  0000 C CNN
	1    8650 5600
	0    -1   -1   0   
$EndComp
$Comp
L C C12
U 1 1
P 8650 6250
F 0 "C12" H 8650 6350 40  0000 L CNN
F 1 "470n" H 8656 6165 40  0000 L CNN
F 2 "~" H 8688 6100 30  0000 C CNN
F 3 "~" H 8650 6250 60  0000 C CNN
	1    8650 6250
	0    -1   -1   0   
$EndComp
Wire Wire Line
	8850 6250 9100 6250
Connection ~ 9100 6250
Wire Wire Line
	8450 6250 8350 6250
Connection ~ 8350 6450
Wire Wire Line
	8850 5600 9100 5600
Connection ~ 9100 5600
Wire Wire Line
	8450 5600 8350 5600
Connection ~ 8350 5800
Wire Wire Line
	8450 5000 8350 5000
Connection ~ 8350 5200
Wire Wire Line
	8850 5000 9100 5000
Connection ~ 9100 5000
Wire Wire Line
	8450 4400 8350 4400
Connection ~ 8350 4600
Wire Wire Line
	8850 4400 9100 4400
Connection ~ 9100 4400
Wire Wire Line
	8450 3700 8350 3700
Connection ~ 8350 3900
Wire Wire Line
	8850 3700 9100 3700
Connection ~ 9100 3900
$Comp
L C C13
U 1 1
P 4100 3400
F 0 "C13" H 4100 3500 40  0000 L CNN
F 1 "100n" H 4106 3315 40  0000 L CNN
F 2 "~" H 4138 3250 30  0000 C CNN
F 3 "~" H 4100 3400 60  0000 C CNN
	1    4100 3400
	1    0    0    -1  
$EndComp
$Comp
L GND #PWR?
U 1 1
P 4100 3700
F 0 "#PWR?" H 4100 3700 30  0001 C CNN
F 1 "GND" H 4100 3630 30  0001 C CNN
F 2 "" H 4100 3700 60  0000 C CNN
F 3 "" H 4100 3700 60  0000 C CNN
	1    4100 3700
	1    0    0    -1  
$EndComp
Wire Wire Line
	4100 3200 4100 3150
Wire Wire Line
	4100 3150 4350 3150
Connection ~ 4350 3150
Wire Wire Line
	4100 3600 4100 3700
$Comp
L USB-MINI-B P12
U 1 1
P 1400 3500
F 0 "P12" H 1150 3950 60  0000 C CNN
F 1 "USB-MINI-B" H 1350 3000 60  0000 C CNN
F 2 "" H 1400 3500 60  0000 C CNN
F 3 "" H 1400 3500 60  0000 C CNN
	1    1400 3500
	1    0    0    -1  
$EndComp
$Comp
L +5V #PWR?
U 1 1
P 750 3050
F 0 "#PWR?" H 750 3140 20  0001 C CNN
F 1 "+5V" H 750 3140 30  0000 C CNN
F 2 "" H 750 3050 60  0000 C CNN
F 3 "" H 750 3050 60  0000 C CNN
	1    750  3050
	1    0    0    -1  
$EndComp
$Comp
L GND #PWR?
U 1 1
P 750 3950
F 0 "#PWR?" H 750 3950 30  0001 C CNN
F 1 "GND" H 750 3880 30  0001 C CNN
F 2 "" H 750 3950 60  0000 C CNN
F 3 "" H 750 3950 60  0000 C CNN
	1    750  3950
	1    0    0    -1  
$EndComp
Wire Wire Line
	850  3800 750  3800
Wire Wire Line
	750  3800 750  3950
Wire Wire Line
	850  3200 750  3200
Wire Wire Line
	750  3200 750  3050
$Comp
L JUMPER JP1
U 1 1
P 2350 850
F 0 "JP1" H 2350 1000 60  0000 C CNN
F 1 "Without BL8530" H 2350 770 40  0000 C CNN
F 2 "~" H 2350 850 60  0000 C CNN
F 3 "~" H 2350 850 60  0000 C CNN
	1    2350 850 
	1    0    0    -1  
$EndComp
$Comp
L JUMPER JP2
U 1 1
P 3700 1150
F 0 "JP2" H 3700 1300 60  0000 C CNN
F 1 "Whitout AP1117" H 3700 1070 40  0000 C CNN
F 2 "~" H 3700 1150 60  0000 C CNN
F 3 "~" H 3700 1150 60  0000 C CNN
	1    3700 1150
	1    0    0    -1  
$EndComp
Wire Wire Line
	4000 1150 4200 1150
Wire Wire Line
	3400 1150 3300 1150
Wire Wire Line
	3300 1150 3300 1500
Wire Wire Line
	3300 1500 3200 1500
Connection ~ 3200 1500
Wire Wire Line
	3050 850  2650 850 
Connection ~ 3050 1150
Wire Wire Line
	2050 850  1500 850 
Connection ~ 1500 950 
$EndSCHEMATC
